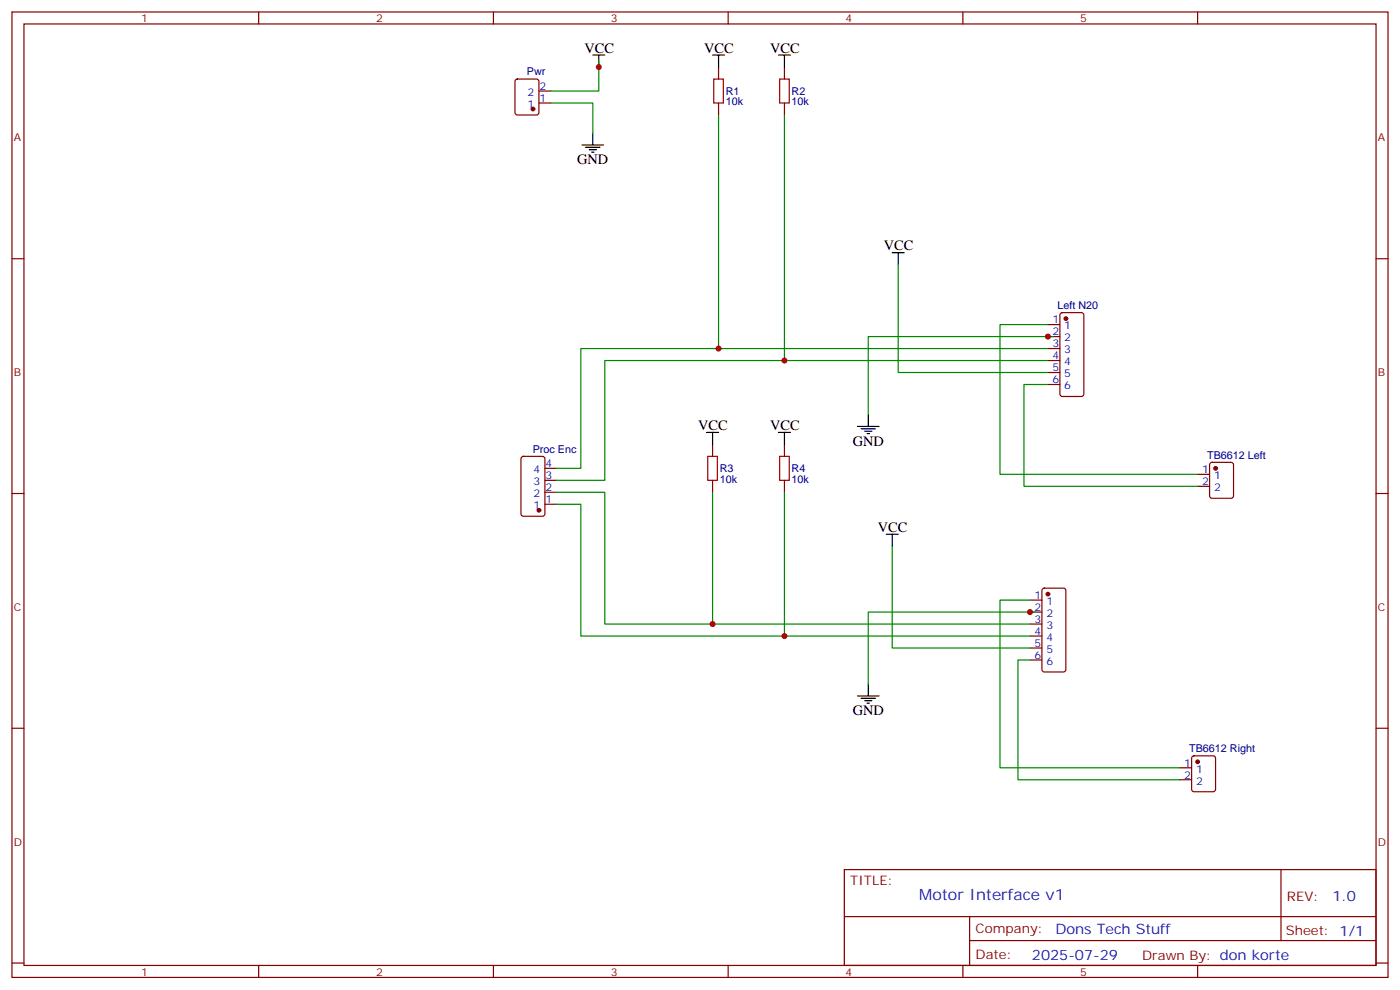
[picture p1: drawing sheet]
<svg xmlns="http://www.w3.org/2000/svg" width="412mm" height="292mm" viewBox="0 0 412 292" stroke-linecap="round" stroke-linejoin="round" font-family="sans-serif">
<g fill="none" stroke="#870000" stroke-width=".35">
<path d="M3.5 3.5h405.4v284.4h-405.4zM7.1 7.1h398.2v277.2h-398.2zM76.2 3.5v3.6M145.3 3.5v3.6M211.7 19.8v3.5M214.5 3.5v3.6M231.1 19.8v3.5M283.6 3.5v3.6M352.8 3.5v3.6M151.9 23.5l.5-.2h5.6l.7 .4v9.5l-.4 .6-5.9 .1-.7-.5v-9.4zM158.7 30.3h3.6M158.7 26.8h3.6"/>
<path d="M211.7 30.3v3.6M231.1 30.3v3.6M3.5 76.2h3.6M405.3 76.2h3.6M308.7 95.6h3.5M308.7 99.1h3.5M312.4 92.3l.5-.2h5.7l.6 .4 .1 23.6-.5 .6-5.9 .1-.6-.5-.1-23.5zM308.7 102.7h3.5M308.7 106.2h3.5M308.7 109.7h3.5M308.7 113.2h3.5M153.7 134.6l.5-.2h5.6l.7 .4v16.5l-.4 .7h-5.9l-.7-.4v-16.5z"/>
<path d="M160.5 137.9h3.5M209.9 130.9v3.5M231.1 130.9v3.5M352.8 139.7h3.5M356.5 136.4l.5-.2h5.7l.6 .4 .1 9.5-.5 .6-5.9 .1-.6-.5-.1-9.4zM3.5 145.3h3.6M160.5 148.5h3.5M160.5 145h3.5M160.5 141.5h3.5M209.9 141.5v3.5M231.1 141.5v3.5M352.8 143.2h3.5"/>
<path d="M405.3 145.3h3.6M303.4 176.7h3.5M307.2 173.4l.4-.2h5.7l.6 .4 .1 23.6-.5 .7h-5.9l-.6-.5-.1-23.5zM303.4 180.3h3.5M303.4 183.8h3.5M303.4 187.3h3.5M303.4 190.9h3.5M303.4 194.4h3.5M3.5 214.5h3.6M405.3 214.5h3.6M347.5 226.1h3.5M347.5 229.7h3.5"/>
<path d="M351.2 222.8l.5-.2h5.7l.6 .4 .1 9.5-.5 .6-5.9 .1-.6-.5-.1-9.4zM248.7 256.1h156.6v28.2h-156.6zM377.3 256.1v20.9M248.7 270h156.5M285.6 277h119.6M285.6 270v14.1M3.5 283.6h3.6M76.2 284.3v3.6M145.3 284.3v3.6M214.5 284.3v3.6M283.6 284.3v3.6M352.8 284.3v3.6"/>
<path d="M405.3 283.6h3.6"/>
</g>
<g fill="#870000" stroke="#870000" stroke-width=".35">
<circle cx="314" cy="93.8" r=".53"/>
<circle cx="308.7" cy="175" r=".53"/>
<circle cx="157" cy="32.1" r=".53"/>
<circle cx="358.1" cy="137.9" r=".53"/>
<circle cx="352.8" cy="224.4" r=".53"/>
<circle cx="158.7" cy="150.3" r=".53"/>
</g>
<path d="M210.3 23.3h2.8v7h-2.8zM229.7 23.3h2.8v7h-2.8zM208.5 134.4h2.8v7.1h-2.8zM229.7 134.4h2.8v7.1h-2.8z" fill="none" stroke="#a10000" stroke-width=".35"/>
<g fill="none" stroke="#000" stroke-width=".35">
<path d="M174.6 16.2h3.6M176.4 16.2v3.6M209.9 16.2h3.5M211.7 16.2v3.6M229.3 16.2h3.5M231.1 16.2v3.6M174.6 39.2v3.5M171.4 42.7h6.4M172.5 43.4h4.2M173.6 44.1h2.1M174.3 44.8h.7M262.8 74.4h3.5"/>
<path d="M264.6 74.4v3.6M208.1 127.4h3.6M209.9 127.4v3.5M229.3 127.4h3.5M231.1 127.4v3.5M252.6 125.6h6.3M253.6 126.3h4.3M254.7 127h2.1M255.4 127.7h.7M255.8 122.1v3.5M261.1 157.3h3.5M262.8 157.3v3.6"/>
<path d="M252.6 205h6.3M253.6 205.7h4.3M254.7 206.4h2.1M255.4 207.1h.7M255.8 201.4v3.6"/>
</g>
<g fill="none" stroke="#008700" stroke-width=".35">
<path d="M176.4 18v8.8h-14.1M162.3 30.3h12.3v8.9M211.7 33.9v68.8M231.1 33.9v72.3M264.6 78v31.7h44.1M308.7 95.6h-14.1v44.1h58.2M310.4 99.1h-54.6v23M308.7 102.7h-137.6v35.2h-7.1M308.7 106.2h-130.5v35.3h-14.2M308.7 113.2h-7.1v30h51.2M164 145h14.2v38.8h125.2M164 148.5h7.1v38.8h132.3"/>
<path d="M209.9 145v38.8M231.1 145v42.3M262.8 160.9v30h40.6M303.4 176.7h-8.8v49.4h52.9M303.4 194.4h-3.5v35.3h47.6M305.2 180.3h-49.4v21.1"/>
</g>
<g fill="#c00">
<circle cx="303.4" cy="180.3" r=".88"/>
<circle cx="308.7" cy="99.1" r=".88"/>
<circle cx="176.4" cy="19.8" r=".88"/>
<circle cx="211.7" cy="102.7" r=".88"/>
<circle cx="231.1" cy="106.2" r=".88"/>
<circle cx="209.9" cy="183.8" r=".88"/>
<circle cx="231.1" cy="187.3" r=".88"/>
</g>
<text font-size="4.6" fill="#00f" x="270.8" y="265.1">Motor Interface v1</text>
<g font-size="4.2">
<text x="172.2" y="15.5">VCC</text>
<text x="207.4" y="15.5">VCC</text>
<text x="226.8" y="15.5">VCC</text>
<text x="170" y="48.3">GND</text>
<text x="260.3" y="73.7">VCC</text>
<text x="205.7" y="126.6">VCC</text>
<text x="226.8" y="126.6">VCC</text>
<text x="251.2" y="131.2">GND</text>
<text x="258.6" y="156.6">VCC</text>
<text x="251.2" y="210.6">GND</text>
</g>
<g font-size="4.2" fill="#00f">
<text x="392.5" y="265.4">1.0</text>
<text x="310.9" y="274.9">Dons Tech Stuff</text>
<text x="304" y="282.7">2025-07-29</text>
</g>
<g font-size="3.9" fill="#800">
<text x="250.5" y="260.7">TITLE:</text>
<text x="379.1" y="265.4">REV:</text>
<text x="287.4" y="274.9">Company:</text>
<text x="378.7" y="275.5">Sheet: 1/1</text>
<text x="287.4" y="282.6">Date:</text>
<text x="336.4" y="282.7">Drawn By: don korte</text>
</g>
<g font-size="3.2" fill="#800">
<text x="41.6" y="6.5">1</text>
<text x="110.8" y="6.5">2</text>
<text x="179.9" y="6.5">3</text>
<text x="249.1" y="6.5">4</text>
<text x="318.2" y="6.5">5</text>
<text x="4.1" y="41.6">A</text>
<text x="405.9" y="41.6">A</text>
<text x="4.1" y="110.8">B</text>
<text x="405.9" y="110.8">B</text>
<text x="4.1" y="179.9">C</text>
<text x="405.9" y="179.9">C</text>
<text x="4.1" y="249.1">D</text>
<text x="405.9" y="249.1">D</text>
<text x="41.6" y="287.3">1</text>
<text x="110.8" y="287.3">2</text>
<text x="179.9" y="287.3">3</text>
<text x="249.1" y="287.3">4</text>
<text x="318.2" y="287.3">5</text>
</g>
<g font-size="3.2" fill="#000080">
<text x="155.2" y="22.2">Pwr</text>
<text x="213.8" y="27.9">R1</text>
<text x="233.2" y="27.9">R2</text>
<text x="213.8" y="31">10k</text>
<text x="233.2" y="31">10k</text>
<text x="311.5" y="91">Left N20</text>
<text x="156.9" y="133.3">Proc Enc</text>
<text x="355.6" y="135.1">TB6612 Left</text>
<text x="212" y="142.2">10k</text>
<text x="212" y="139">R3</text>
<text x="233.2" y="142.2">10k</text>
<text x="233.2" y="139">R4</text>
<text x="350.3" y="221.5">TB6612 Right</text>
</g>
<g font-size="3.2" fill="#00f">
<text x="155.4" y="28.2">2</text>
<text x="158.9" y="30">1</text>
<text x="158.9" y="26.5">2</text>
<text x="155.4" y="31.8">1</text>
<text x="310" y="95.2">1</text>
<text x="310" y="98.8">2</text>
<text x="313.5" y="97">1</text>
<text x="313.5" y="100.5">2</text>
<text x="310" y="102.3">3</text>
<text x="310" y="105.8">4</text>
<text x="313.5" y="104.1">3</text>
<text x="313.5" y="107.6">4</text>
<text x="310" y="109.4">5</text>
<text x="310" y="112.9">6</text>
<text x="313.5" y="111.1">5</text>
<text x="313.5" y="114.7">6</text>
<text x="160.7" y="137.6">4</text>
<text x="157.2" y="142.9">3</text>
<text x="157.2" y="139.3">4</text>
<text x="160.7" y="141.1">3</text>
<text x="354.1" y="139.3">1</text>
<text x="354.1" y="142.9">2</text>
<text x="357.6" y="141.1">1</text>
<text x="157.2" y="149.9">1</text>
<text x="157.2" y="146.4">2</text>
<text x="160.7" y="148.2">1</text>
<text x="160.7" y="144.6">2</text>
<text x="357.6" y="144.6">2</text>
<text x="304.7" y="176.4">1</text>
<text x="304.7" y="179.9">2</text>
<text x="308.2" y="178.2">1</text>
<text x="304.7" y="183.4">3</text>
<text x="308.2" y="181.7">2</text>
<text x="308.2" y="185.2">3</text>
<text x="304.7" y="187">4</text>
<text x="304.7" y="190.5">5</text>
<text x="308.2" y="188.7">4</text>
<text x="304.7" y="194">6</text>
<text x="308.2" y="192.3">5</text>
<text x="308.2" y="195.8">6</text>
<text x="348.8" y="225.8">1</text>
<text x="352.3" y="227.5">1</text>
<text x="348.8" y="229.3">2</text>
<text x="352.3" y="231.1">2</text>
</g>
</svg>
